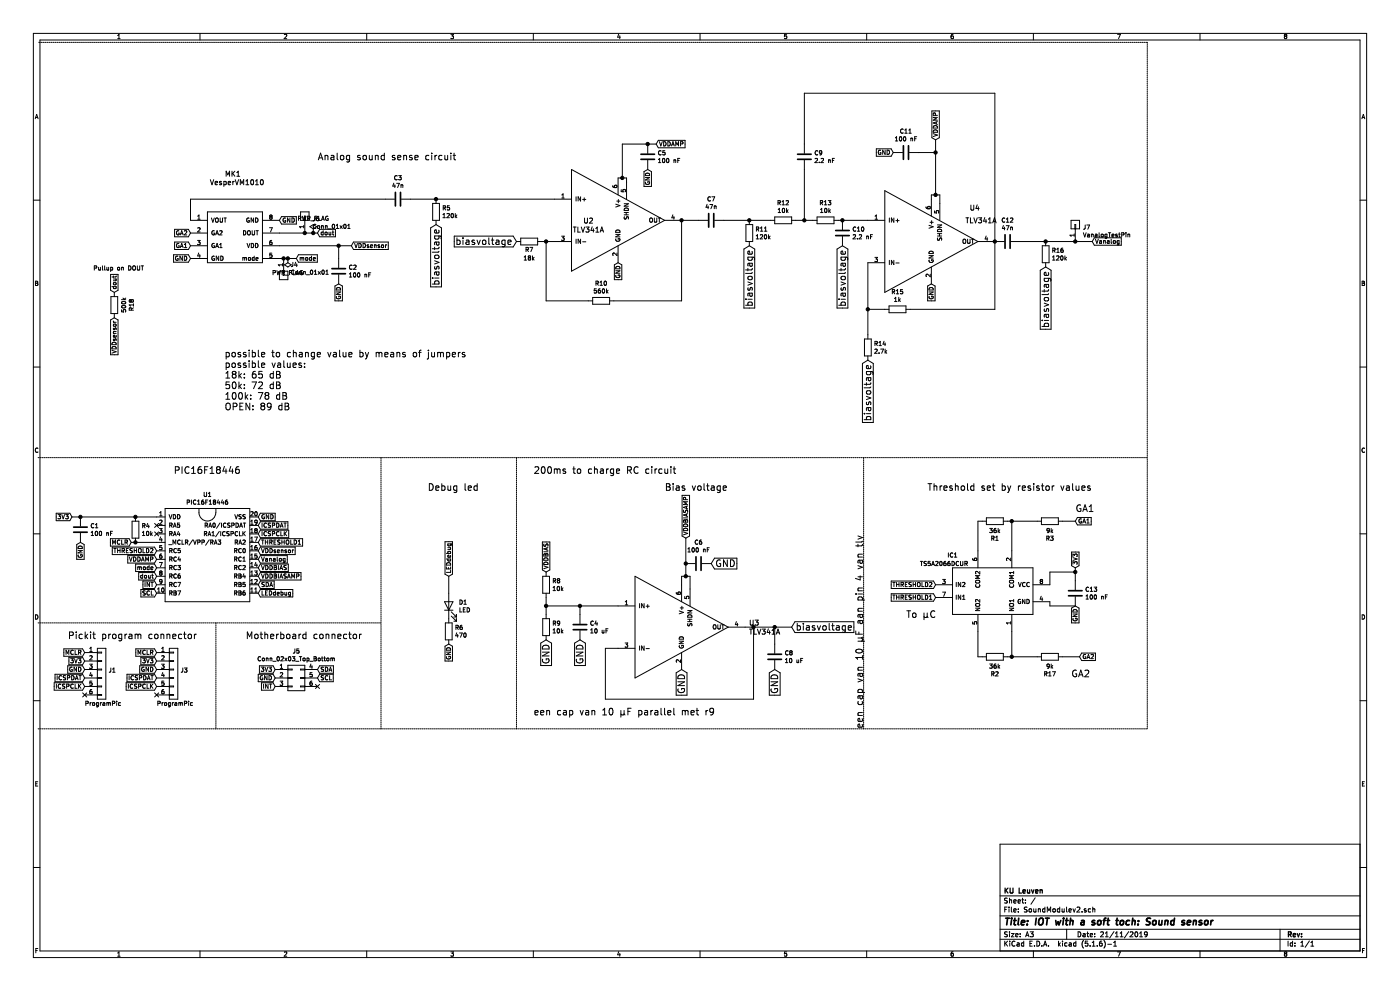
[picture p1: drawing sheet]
EESchema Schematic File Version 4
EELAYER 30 0
EELAYER END
$Descr A3 16535 11693
encoding utf-8
Sheet 1 1
Title "IOT with a soft toch: Sound sensor"
Date "21/11/2019"
Rev ""
Comp "KU Leuven"
Comment1 ""
Comment2 ""
Comment3 ""
Comment4 ""
$EndDescr
$Comp
L SoundModulev2-rescue:VesperVM1010-vespervm1010 MK1
U 1 1
P 2800 3150
F 0 "MK1" H 2750 4250 60  0000 C CNN
F 1 "VesperVM1010" H 2800 4150 60  0000 C CNN
F 2 "vesper_vm1010:VESPER_VM1010" H 2800 3150 60  0001 C CNN
F 3 "" H 2800 3150 60  0001 C CNN
	1    2800 3150
	1    0    0    -1  
$EndComp
Text GLabel 3300 2600 2    50   Input ~ 0
GND
Text GLabel 2250 3050 0    50   Input ~ 0
GND
Text GLabel 3500 3050 2    50   Input ~ 0
mode
Text GLabel 4150 2900 2    50   Input ~ 0
VDDsensor
Wire Wire Line
	2250 2600 2250 2350
$Comp
L Device:C C3
U 1 1
P 4700 2350
F 0 "C3" V 4448 2350 50  0000 C CNN
F 1 "47n" V 4539 2350 50  0000 C CNN
F 2 "Capacitor_SMD:C_0805_2012Metric_Pad1.15x1.40mm_HandSolder" H 4738 2200 50  0001 C CNN
F 3 "~" H 4700 2350 50  0001 C CNN
	1    4700 2350
	0    1    1    0   
$EndComp
Wire Wire Line
	4850 2350 5150 2350
$Comp
L Device:R R5
U 1 1
P 5150 2500
F 0 "R5" H 5220 2546 50  0000 L CNN
F 1 "120k" H 5220 2455 50  0000 L CNN
F 2 "Resistor_SMD:R_0805_2012Metric_Pad1.15x1.40mm_HandSolder" V 5080 2500 50  0001 C CNN
F 3 "~" H 5150 2500 50  0001 C CNN
	1    5150 2500
	1    0    0    -1  
$EndComp
Wire Wire Line
	2250 2350 4550 2350
Wire Wire Line
	3300 2900 4000 2900
Wire Wire Line
	4000 2900 4000 3050
Connection ~ 4000 2900
$Comp
L Device:C C2
U 1 1
P 4000 3200
F 0 "C2" H 4115 3246 50  0000 L CNN
F 1 "100 nF" H 4115 3155 50  0000 L CNN
F 2 "Capacitor_SMD:C_0805_2012Metric_Pad1.15x1.40mm_HandSolder" H 4038 3050 50  0001 C CNN
F 3 "~" H 4000 3200 50  0001 C CNN
	1    4000 3200
	1    0    0    -1  
$EndComp
Text GLabel 4000 3350 3    50   Input ~ 0
GND
Connection ~ 5150 2350
$Comp
L Device:R R7
U 1 1
P 6250 2850
F 0 "R7" V 6150 2850 50  0000 C CNN
F 1 "18k" V 6050 2850 50  0000 C CNN
F 2 "Resistor_SMD:R_0805_2012Metric_Pad1.15x1.40mm_HandSolder" V 6180 2850 50  0001 C CNN
F 3 "~" H 6250 2850 50  0001 C CNN
	1    6250 2850
	0    -1   -1   0   
$EndComp
Wire Wire Line
	5150 2350 6550 2350
$Comp
L SoundModulev2-rescue:TLV341A-tlv341a U2
U 1 1
P 6700 3250
F 0 "U2" H 6950 3897 60  0000 C CNN
F 1 "TLV341A" H 6950 3791 60  0000 C CNN
F 2 "tlv341-sot-23-6:TLV341 SOT-23-6" H 6700 3250 60  0001 C CNN
F 3 "" H 6700 3250 60  0001 C CNN
	1    6700 3250
	1    0    0    -1  
$EndComp
Wire Wire Line
	7300 2100 7350 2100
Wire Wire Line
	7400 2100 7400 2150
Wire Wire Line
	7350 2100 7350 1700
Connection ~ 7350 2100
Wire Wire Line
	7350 2100 7400 2100
Text GLabel 7750 1700 2    50   Input ~ 0
VDDAMP
$Comp
L Device:C C5
U 1 1
P 7650 1850
F 0 "C5" H 7765 1896 50  0000 L CNN
F 1 "100 nF" H 7765 1805 50  0000 L CNN
F 2 "Capacitor_SMD:C_0805_2012Metric_Pad1.15x1.40mm_HandSolder" H 7688 1700 50  0001 C CNN
F 3 "~" H 7650 1850 50  0001 C CNN
	1    7650 1850
	1    0    0    -1  
$EndComp
Connection ~ 7650 1700
Wire Wire Line
	7650 1700 7750 1700
Text GLabel 7650 2000 3    50   Input ~ 0
GND
Wire Wire Line
	7350 1700 7650 1700
Wire Wire Line
	6550 2850 6450 2850
Wire Wire Line
	6450 2850 6450 3550
Connection ~ 6450 2850
Wire Wire Line
	6450 2850 6400 2850
$Comp
L Device:R R10
U 1 1
P 7100 3550
F 0 "R10" V 6893 3550 50  0000 C CNN
F 1 "560k" V 6984 3550 50  0000 C CNN
F 2 "Resistor_SMD:R_0805_2012Metric_Pad1.15x1.40mm_HandSolder" V 7030 3550 50  0001 C CNN
F 3 "~" H 7100 3550 50  0001 C CNN
	1    7100 3550
	0    1    1    0   
$EndComp
Wire Wire Line
	6950 3550 6450 3550
Wire Wire Line
	8050 3550 8050 2600
Wire Wire Line
	7250 3550 8050 3550
Text GLabel 7300 3100 3    50   Input ~ 0
GND
Wire Wire Line
	11050 2300 11050 1800
Text GLabel 11050 1650 1    50   Input ~ 0
VDDAMP
Wire Wire Line
	11050 1800 10850 1800
Connection ~ 11050 1800
Wire Wire Line
	11050 1800 11050 1650
$Comp
L Device:C C11
U 1 1
P 10700 1800
F 0 "C11" V 10448 1800 50  0000 C CNN
F 1 "100 nF" V 10539 1800 50  0000 C CNN
F 2 "Capacitor_SMD:C_0805_2012Metric_Pad1.15x1.40mm_HandSolder" H 10738 1650 50  0001 C CNN
F 3 "~" H 10700 1800 50  0001 C CNN
	1    10700 1800
	0    1    1    0   
$EndComp
Text GLabel 10550 1800 0    50   Input ~ 0
GND
Wire Wire Line
	10250 2600 9950 2600
$Comp
L Device:R R13
U 1 1
P 9750 2600
F 0 "R13" V 9543 2600 50  0000 C CNN
F 1 "10k" V 9634 2600 50  0000 C CNN
F 2 "Resistor_SMD:R_0805_2012Metric_Pad1.15x1.40mm_HandSolder" V 9680 2600 50  0001 C CNN
F 3 "~" H 9750 2600 50  0001 C CNN
	1    9750 2600
	0    1    1    0   
$EndComp
$Comp
L Device:R R12
U 1 1
P 9250 2600
F 0 "R12" V 9043 2600 50  0000 C CNN
F 1 "10k" V 9134 2600 50  0000 C CNN
F 2 "Resistor_SMD:R_0805_2012Metric_Pad1.15x1.40mm_HandSolder" V 9180 2600 50  0001 C CNN
F 3 "~" H 9250 2600 50  0001 C CNN
	1    9250 2600
	0    1    1    0   
$EndComp
Wire Wire Line
	9400 2600 9500 2600
$Comp
L Device:C C9
U 1 1
P 9500 1850
F 0 "C9" H 9615 1896 50  0000 L CNN
F 1 "2.2 nF" H 9615 1805 50  0000 L CNN
F 2 "Capacitor_SMD:C_0805_2012Metric_Pad1.15x1.40mm_HandSolder" H 9538 1700 50  0001 C CNN
F 3 "~" H 9500 1850 50  0001 C CNN
	1    9500 1850
	1    0    0    -1  
$EndComp
Wire Wire Line
	9500 2600 9500 2000
Connection ~ 9500 2600
Wire Wire Line
	9500 2600 9600 2600
Text GLabel 11000 3350 3    50   Input ~ 0
GND
$Comp
L Device:R R15
U 1 1
P 10600 3650
F 0 "R15" V 10393 3650 50  0000 C CNN
F 1 "1k" V 10484 3650 50  0000 C CNN
F 2 "Resistor_SMD:R_0805_2012Metric_Pad1.15x1.40mm_HandSolder" V 10530 3650 50  0001 C CNN
F 3 "~" H 10600 3650 50  0001 C CNN
	1    10600 3650
	0    1    1    0   
$EndComp
Wire Wire Line
	10250 3650 10250 3950
$Comp
L Device:R R14
U 1 1
P 10250 4100
F 0 "R14" H 10320 4146 50  0000 L CNN
F 1 "2.7k" H 10320 4055 50  0000 L CNN
F 2 "Resistor_SMD:R_0805_2012Metric_Pad1.15x1.40mm_HandSolder" V 10180 4100 50  0001 C CNN
F 3 "~" H 10250 4100 50  0001 C CNN
	1    10250 4100
	1    0    0    -1  
$EndComp
Text GLabel 12900 2850 2    50   Input ~ 0
Vanalog
Text GLabel 3250 8100 0    50   Input ~ 0
3V3
Text GLabel 3250 8000 0    50   Input ~ 0
GND
Text GLabel 3750 8100 2    50   Input ~ 0
SDA
Text GLabel 3750 8000 2    50   Input ~ 0
SCL
Text GLabel 3250 7900 0    50   Input ~ 0
INT
Text GLabel 850  6100 0    50   Input ~ 0
3V3
$Comp
L Device:C C1
U 1 1
P 950 6250
F 0 "C1" H 1065 6296 50  0000 L CNN
F 1 "100 nF" H 1065 6205 50  0000 L CNN
F 2 "Capacitor_SMD:C_0805_2012Metric_Pad1.15x1.40mm_HandSolder" H 988 6100 50  0001 C CNN
F 3 "~" H 950 6250 50  0001 C CNN
	1    950  6250
	1    0    0    -1  
$EndComp
Text GLabel 950  6400 3    50   Input ~ 0
GND
Wire Wire Line
	850  6100 950  6100
Text GLabel 3050 6100 2    50   Input ~ 0
GND
$Comp
L Connector_Generic:Conn_01x06 J1
U 1 1
P 1200 7900
F 0 "J1" H 1280 7892 50  0000 L CNN
F 1 "ProgramPic" H 1000 7500 50  0000 L CNN
F 2 "Connector_PinHeader_2.54mm:PinHeader_1x06_P2.54mm_Vertical" H 1200 7900 50  0001 C CNN
F 3 "~" H 1200 7900 50  0001 C CNN
	1    1200 7900
	1    0    0    -1  
$EndComp
Text GLabel 1000 7700 0    50   Input ~ 0
MCLR
Text GLabel 1550 6400 0    50   Input ~ 0
MCLR
Text GLabel 1000 7800 0    50   Input ~ 0
3V3
Text GLabel 1000 7900 0    50   Input ~ 0
GND
Text GLabel 1000 8000 0    50   Input ~ 0
ICSPDAT
Text GLabel 3050 6200 2    50   Input ~ 0
ICSPDAT
Text GLabel 1000 8100 0    50   Input ~ 0
ICSPCLK
Text GLabel 3050 6300 2    50   Input ~ 0
ICSPCLK
NoConn ~ 1000 8200
Text GLabel 3050 6900 2    50   Input ~ 0
SDA
Text GLabel 1850 7000 0    50   Input ~ 0
SCL
$Comp
L Device:C C10
U 1 1
P 9950 2750
F 0 "C10" H 10065 2796 50  0000 L CNN
F 1 "2.2 nF" H 10065 2705 50  0000 L CNN
F 2 "Capacitor_SMD:C_0805_2012Metric_Pad1.15x1.40mm_HandSolder" H 9988 2600 50  0001 C CNN
F 3 "~" H 9950 2750 50  0001 C CNN
	1    9950 2750
	1    0    0    -1  
$EndComp
Connection ~ 9950 2600
Wire Wire Line
	9950 2600 9900 2600
Text GLabel 3050 6600 2    50   Input ~ 0
Vanalog
Text GLabel 1850 6900 0    50   Input ~ 0
INT
Wire Wire Line
	1550 6400 1600 6400
$Comp
L Device:R R4
U 1 1
P 1600 6250
F 0 "R4" H 1670 6296 50  0000 L CNN
F 1 "10k" H 1670 6205 50  0000 L CNN
F 2 "Resistor_SMD:R_0805_2012Metric_Pad1.15x1.40mm_HandSolder" V 1530 6250 50  0001 C CNN
F 3 "~" H 1600 6250 50  0001 C CNN
	1    1600 6250
	1    0    0    -1  
$EndComp
Wire Wire Line
	1600 6100 1850 6100
Connection ~ 1600 6400
Wire Wire Line
	1600 6400 1850 6400
$Comp
L SoundModulev2-rescue:TLV341A-tlv341a U4
U 1 1
P 10400 3500
F 0 "U4" H 11450 4550 60  0000 L CNN
F 1 "TLV341A" H 11400 4400 60  0000 L CNN
F 2 "tlv341-sot-23-6:TLV341 SOT-23-6" H 10400 3500 60  0001 C CNN
F 3 "" H 10400 3500 60  0001 C CNN
	1    10400 3500
	1    0    0    -1  
$EndComp
Wire Wire Line
	10250 3100 10250 3650
Wire Wire Line
	10250 3650 10450 3650
Connection ~ 10250 3650
Wire Wire Line
	11750 2850 11750 3650
Wire Wire Line
	10750 3650 11750 3650
Connection ~ 11750 2850
Wire Wire Line
	11000 2350 11000 2300
Wire Wire Line
	11000 2300 11050 2300
Wire Wire Line
	11100 2300 11100 2400
Wire Wire Line
	11100 2300 11050 2300
Connection ~ 11050 2300
NoConn ~ 1850 6200
NoConn ~ 1850 6300
Text GLabel 3050 6500 2    50   Input ~ 0
VDDsensor
$Comp
L SoundModulev2-rescue:PIC16F18446-PIC16F18446SSOP20pin U1
U 1 1
P 2450 6400
F 0 "U1" H 2450 6965 50  0000 C CNN
F 1 "PIC16F18446" H 2450 6874 50  0000 C CNN
F 2 "PIC16F18446SSOPPIN:PIC16F18446SSOP20PIN" H 2400 6400 50  0001 C CNN
F 3 "" H 2400 6400 50  0001 C CNN
	1    2450 6400
	1    0    0    -1  
$EndComp
Text GLabel 1850 6700 0    50   Input ~ 0
mode
Wire Wire Line
	11750 1100 9500 1100
Wire Wire Line
	9500 1100 9500 1700
Wire Wire Line
	11750 1100 11750 2850
Wire Wire Line
	12900 2850 12700 2850
$Comp
L Connector_Generic:Conn_01x01 J7
U 1 1
P 12700 2650
F 0 "J7" V 12664 2562 50  0000 R CNN
F 1 "VanalogTestPin" V 12573 2562 50  0000 R CNN
F 2 "TestPoint:TestPoint_Pad_D2.5mm" H 12700 2650 50  0001 C CNN
F 3 "~" H 12700 2650 50  0001 C CNN
	1    12700 2650
	0    -1   -1   0   
$EndComp
Connection ~ 12700 2850
Wire Wire Line
	3300 3050 3350 3050
$Comp
L power:PWR_FLAG #FLG01
U 1 1
P 3400 3050
F 0 "#FLG01" H 3400 3125 50  0001 C CNN
F 1 "PWR_FLAG" H 3400 3223 50  0000 C CNN
F 2 "" H 3400 3050 50  0001 C CNN
F 3 "~" H 3400 3050 50  0001 C CNN
	1    3400 3050
	-1   0    0    1   
$EndComp
Connection ~ 3400 3050
Wire Wire Line
	3400 3050 3500 3050
Wire Wire Line
	5300 6800 5300 7000
$Comp
L Device:LED D1
U 1 1
P 5300 7150
F 0 "D1" V 5339 7033 50  0000 R CNN
F 1 "LED" V 5248 7033 50  0000 R CNN
F 2 "LED_SMD:LED_1206_3216Metric_ReverseMount_Hole1.8x2.4mm" H 5300 7150 50  0001 C CNN
F 3 "~" H 5300 7150 50  0001 C CNN
	1    5300 7150
	0    -1   -1   0   
$EndComp
$Comp
L Device:R R6
U 1 1
P 5300 7450
F 0 "R6" H 5370 7496 50  0000 L CNN
F 1 "470" H 5370 7405 50  0000 L CNN
F 2 "Resistor_SMD:R_0805_2012Metric_Pad1.15x1.40mm_HandSolder" V 5230 7450 50  0001 C CNN
F 3 "~" H 5300 7450 50  0001 C CNN
	1    5300 7450
	1    0    0    -1  
$EndComp
Text GLabel 5300 7600 3    50   Input ~ 0
GND
Text GLabel 5300 6800 1    50   Input ~ 0
LEDdebug
Text GLabel 3050 7000 2    50   Input ~ 0
LEDdebug
$Comp
L Connector_Generic:Conn_02x03_Top_Bottom J5
U 1 1
P 3450 8000
F 0 "J5" H 3500 8317 50  0000 C CNN
F 1 "Conn_02x03_Top_Bottom" H 3500 8226 50  0000 C CNN
F 2 "ConnectorHorizontalPcb:ConnectorHorizontalPcb" H 3450 8000 50  0001 C CNN
F 3 "~" H 3450 8000 50  0001 C CNN
	1    3450 8000
	1    0    0    -1  
$EndComp
Wire Notes Line
	2550 7350 2550 8600
Text Notes 800  7550 0    79   ~ 0
Pickit program connector
Text Notes 2900 7550 0    79   ~ 0
Motherboard connector\n
Wire Wire Line
	950  6100 1600 6100
Connection ~ 950  6100
Connection ~ 1600 6100
Wire Notes Line
	4500 5400 4500 8600
Text Notes 2050 5600 0    79   ~ 0
PIC16F18446
Wire Notes Line
	6100 5400 6100 8600
Text Notes 5050 5800 0    79   ~ 0
Debug led
Text Notes 3750 1900 0    79   ~ 0
Analog sound sense circuit
$Comp
L SoundModulev2-rescue:TLV341A-tlv341a U3
U 1 1
P 7450 8050
F 0 "U3" H 8844 8753 60  0000 L CNN
F 1 "TLV341A" H 8844 8647 60  0000 L CNN
F 2 "tlv341-sot-23-6:TLV341 SOT-23-6" H 7450 8050 60  0001 C CNN
F 3 "" H 7450 8050 60  0001 C CNN
	1    7450 8050
	1    0    0    -1  
$EndComp
$Comp
L Device:R R8
U 1 1
P 6450 6900
F 0 "R8" H 6520 6946 50  0000 L CNN
F 1 "10k" H 6520 6855 50  0000 L CNN
F 2 "Resistor_SMD:R_0805_2012Metric_Pad1.15x1.40mm_HandSolder" V 6380 6900 50  0001 C CNN
F 3 "~" H 6450 6900 50  0001 C CNN
	1    6450 6900
	1    0    0    -1  
$EndComp
$Comp
L Device:R R9
U 1 1
P 6450 7400
F 0 "R9" H 6520 7446 50  0000 L CNN
F 1 "10k" H 6520 7355 50  0000 L CNN
F 2 "Resistor_SMD:R_0805_2012Metric_Pad1.15x1.40mm_HandSolder" V 6380 7400 50  0001 C CNN
F 3 "~" H 6450 7400 50  0001 C CNN
	1    6450 7400
	1    0    0    -1  
$EndComp
Wire Wire Line
	6450 7050 6450 7150
Text GLabel 6450 7550 3    79   Input ~ 0
GND
Text GLabel 6450 6750 1    50   Input ~ 0
VDDBIAS
Wire Wire Line
	6450 7150 6850 7150
Connection ~ 6450 7150
Wire Wire Line
	6450 7150 6450 7250
Wire Wire Line
	8050 6900 8050 6800
Wire Wire Line
	8050 6800 8100 6800
Wire Wire Line
	8150 6800 8150 6950
Connection ~ 8100 6800
Wire Wire Line
	8100 6800 8150 6800
Text GLabel 8100 6350 1    50   Input ~ 0
VDDBIASAMP
Wire Wire Line
	7150 7650 7150 8250
Wire Wire Line
	7150 8250 8900 8250
Wire Wire Line
	8900 8250 8900 7400
Wire Wire Line
	8900 7400 8800 7400
Wire Wire Line
	7150 7650 7300 7650
Wire Wire Line
	8900 7400 9150 7400
Connection ~ 8900 7400
Text GLabel 8050 7900 3    79   Input ~ 0
GND
Text GLabel 9350 7400 2    79   Input ~ 0
biasvoltage
Wire Wire Line
	8100 6350 8100 6650
$Comp
L Device:C C6
U 1 1
P 8250 6650
F 0 "C6" V 7998 6650 50  0000 C CNN
F 1 "100 nF" V 8089 6650 50  0000 C CNN
F 2 "Capacitor_SMD:C_0805_2012Metric_Pad1.15x1.40mm_HandSolder" H 8288 6500 50  0001 C CNN
F 3 "~" H 8250 6650 50  0001 C CNN
	1    8250 6650
	0    1    1    0   
$EndComp
Connection ~ 8100 6650
Wire Wire Line
	8100 6650 8100 6800
Text GLabel 8400 6650 2    79   Input ~ 0
GND
Text GLabel 5150 2650 3    79   Input ~ 0
biasvoltage
Text GLabel 6100 2850 0    79   Input ~ 0
biasvoltage
$Comp
L Device:C C7
U 1 1
P 8400 2600
F 0 "C7" V 8148 2600 50  0000 C CNN
F 1 "47n" V 8239 2600 50  0000 C CNN
F 2 "Capacitor_SMD:C_0805_2012Metric_Pad1.15x1.40mm_HandSolder" H 8438 2450 50  0001 C CNN
F 3 "~" H 8400 2600 50  0001 C CNN
	1    8400 2600
	0    1    1    0   
$EndComp
$Comp
L Device:R R11
U 1 1
P 8850 2750
F 0 "R11" H 8920 2796 50  0000 L CNN
F 1 "120k" H 8920 2705 50  0000 L CNN
F 2 "Resistor_SMD:R_0805_2012Metric_Pad1.15x1.40mm_HandSolder" V 8780 2750 50  0001 C CNN
F 3 "~" H 8850 2750 50  0001 C CNN
	1    8850 2750
	1    0    0    -1  
$EndComp
Wire Wire Line
	8050 2600 8250 2600
Connection ~ 8050 2600
Wire Wire Line
	8550 2600 8850 2600
Wire Wire Line
	8850 2600 9100 2600
Connection ~ 8850 2600
$Comp
L Device:C C12
U 1 1
P 11900 2850
F 0 "C12" V 11648 2850 50  0000 C CNN
F 1 "47n" V 11739 2850 50  0000 C CNN
F 2 "Capacitor_SMD:C_0805_2012Metric_Pad1.15x1.40mm_HandSolder" H 11938 2700 50  0001 C CNN
F 3 "~" H 11900 2850 50  0001 C CNN
	1    11900 2850
	0    1    1    0   
$EndComp
$Comp
L Device:R R16
U 1 1
P 12350 3000
F 0 "R16" H 12420 3046 50  0000 L CNN
F 1 "120k" H 12420 2955 50  0000 L CNN
F 2 "Resistor_SMD:R_0805_2012Metric_Pad1.15x1.40mm_HandSolder" V 12280 3000 50  0001 C CNN
F 3 "~" H 12350 3000 50  0001 C CNN
	1    12350 3000
	1    0    0    -1  
$EndComp
Wire Wire Line
	12050 2850 12350 2850
Wire Wire Line
	12350 2850 12700 2850
Connection ~ 12350 2850
Text GLabel 8850 2900 3    79   Input ~ 0
biasvoltage
Text GLabel 9950 2900 3    79   Input ~ 0
biasvoltage
Text GLabel 10250 4250 3    79   Input ~ 0
biasvoltage
Text GLabel 12350 3150 3    79   Input ~ 0
biasvoltage
Text GLabel 3750 2750 2    50   Input ~ 0
dout
Text GLabel 1850 6800 0    50   Input ~ 0
dout
$Comp
L power:PWR_FLAG #FLG02
U 1 1
P 3700 2750
F 0 "#FLG02" H 3700 2825 50  0001 C CNN
F 1 "PWR_FLAG" H 3700 2923 50  0000 C CNN
F 2 "" H 3700 2750 50  0001 C CNN
F 3 "~" H 3700 2750 50  0001 C CNN
	1    3700 2750
	1    0    0    -1  
$EndComp
Wire Wire Line
	3750 2750 3700 2750
Wire Wire Line
	3700 2750 3600 2750
Connection ~ 3700 2750
Wire Notes Line
	450  7350 4500 7350
Wire Notes Line
	10200 5400 10200 8600
Wire Notes Line
	13550 500  450  500 
Wire Notes Line
	450  5400 13550 5400
Text Notes 7850 5800 0    79   ~ 0
Bias voltage
Text Notes 2650 4850 0    79   ~ 0
possible to change value by means of jumpers\npossible values: \n18k: 65 dB\n50k: 72 dB\n100k: 78 dB\nOPEN: 89 dB
Text Notes 6300 8450 0    79   ~ 0
een cap van 10 µF parallel met r9
Text Notes 10200 8600 1    79   ~ 0
een cap van 10 µF aan pin 4 van tlv
$Comp
L Device:C C4
U 1 1
P 6850 7400
F 0 "C4" H 6965 7446 50  0000 L CNN
F 1 "10 uF" H 6965 7355 50  0000 L CNN
F 2 "Capacitor_SMD:C_0805_2012Metric_Pad1.15x1.40mm_HandSolder" H 6888 7250 50  0001 C CNN
F 3 "~" H 6850 7400 50  0001 C CNN
	1    6850 7400
	1    0    0    -1  
$EndComp
Wire Wire Line
	6850 7250 6850 7150
Connection ~ 6850 7150
Wire Wire Line
	6850 7150 7300 7150
Text GLabel 6850 7550 3    79   Input ~ 0
GND
$Comp
L Device:C C8
U 1 1
P 9150 7750
F 0 "C8" H 9265 7796 50  0000 L CNN
F 1 "10 uF" H 9265 7705 50  0000 L CNN
F 2 "Capacitor_SMD:C_0805_2012Metric_Pad1.15x1.40mm_HandSolder" H 9188 7600 50  0001 C CNN
F 3 "~" H 9150 7750 50  0001 C CNN
	1    9150 7750
	1    0    0    -1  
$EndComp
Text GLabel 9150 7900 3    79   Input ~ 0
GND
Wire Wire Line
	9150 7600 9150 7400
Connection ~ 9150 7400
Wire Wire Line
	9150 7400 9350 7400
Text GLabel 3050 6700 2    50   Input ~ 0
VDDBIAS
Text GLabel 1850 6600 0    50   Input ~ 0
VDDAMP
$Comp
L Connector_Generic:Conn_01x01 J4
U 1 1
P 3350 3250
F 0 "J4" V 3222 3330 50  0000 L CNN
F 1 "Conn_01x01" V 3313 3330 50  0000 L CNN
F 2 "TestPoint:TestPoint_Pad_D2.5mm" H 3350 3250 50  0001 C CNN
F 3 "~" H 3350 3250 50  0001 C CNN
	1    3350 3250
	0    1    1    0   
$EndComp
$Comp
L Connector_Generic:Conn_01x01 J6
U 1 1
P 3600 2550
F 0 "J6" V 3564 2462 50  0000 R CNN
F 1 "Conn_01x01" V 3473 2462 50  0000 R CNN
F 2 "TestPoint:TestPoint_Pad_D2.5mm" H 3600 2550 50  0001 C CNN
F 3 "~" H 3600 2550 50  0001 C CNN
	1    3600 2550
	0    -1   -1   0   
$EndComp
Connection ~ 3600 2750
Wire Wire Line
	3600 2750 3300 2750
Wire Wire Line
	4000 2900 4150 2900
Text GLabel 3050 6800 2    50   Input ~ 0
VDDBIASAMP
Connection ~ 3350 3050
Wire Wire Line
	3350 3050 3400 3050
$Comp
L SoundModulev2-rescue:TS5A2066DCUR-SamacSys_Parts IC1
U 1 1
P 11250 6700
F 0 "IC1" H 11250 6850 50  0000 C CNN
F 1 "TS5A2066DCUR" H 11150 6750 50  0000 C CNN
F 2 "SamacSys_Parts:SOP50P310X90-8N" H 12200 6800 50  0001 L CNN
F 3 "http://www.ti.com/lit/ds/symlink/ts5a2066.pdf" H 12200 6700 50  0001 L CNN
F 4 "TEXAS INSTRUMENTS - TS5A2066DCUR - IC, ANLG SW 10R DUAL SPST 8VSSOP" H 12200 6600 50  0001 L CNN "Description"
F 5 "0.9" H 12200 6500 50  0001 L CNN "Height"
F 6 "595-TS5A2066DCUR" H 12200 6400 50  0001 L CNN "Mouser Part Number"
F 7 "https://www.mouser.com/Search/Refine.aspx?Keyword=595-TS5A2066DCUR" H 12200 6300 50  0001 L CNN "Mouser Price/Stock"
F 8 "Texas Instruments" H 12200 6200 50  0001 L CNN "Manufacturer_Name"
F 9 "TS5A2066DCUR" H 12200 6100 50  0001 L CNN "Manufacturer_Part_Number"
	1    11250 6700
	1    0    0    -1  
$EndComp
$Comp
L Device:R R2
U 1 1
P 11750 7750
F 0 "R2" V 11543 7750 50  0000 C CNN
F 1 "36k" V 11634 7750 50  0000 C CNN
F 2 "Resistor_SMD:R_0805_2012Metric_Pad1.15x1.40mm_HandSolder" V 11680 7750 50  0001 C CNN
F 3 "~" H 11750 7750 50  0001 C CNN
	1    11750 7750
	0    -1   -1   0   
$EndComp
$Comp
L Device:R R1
U 1 1
P 11750 6150
F 0 "R1" V 11543 6150 50  0000 C CNN
F 1 "36k" V 11634 6150 50  0000 C CNN
F 2 "Resistor_SMD:R_0805_2012Metric_Pad1.15x1.40mm_HandSolder" V 11680 6150 50  0001 C CNN
F 3 "~" H 11750 6150 50  0001 C CNN
	1    11750 6150
	0    -1   -1   0   
$EndComp
$Comp
L Device:R R17
U 1 1
P 12400 7750
F 0 "R17" V 12193 7750 50  0000 C CNN
F 1 "9k" V 12284 7750 50  0000 C CNN
F 2 "Resistor_SMD:R_0805_2012Metric_Pad1.15x1.40mm_HandSolder" V 12330 7750 50  0001 C CNN
F 3 "~" H 12400 7750 50  0001 C CNN
	1    12400 7750
	0    -1   -1   0   
$EndComp
$Comp
L Device:R R3
U 1 1
P 12400 6150
F 0 "R3" V 12193 6150 50  0000 C CNN
F 1 "9k" V 12284 6150 50  0000 C CNN
F 2 "Resistor_SMD:R_0805_2012Metric_Pad1.15x1.40mm_HandSolder" V 12330 6150 50  0001 C CNN
F 3 "~" H 12400 6150 50  0001 C CNN
	1    12400 6150
	0    -1   -1   0   
$EndComp
Text GLabel 12700 7150 3    50   Input ~ 0
GND
Wire Wire Line
	12700 6850 12700 6750
Text GLabel 12700 6700 1    50   Input ~ 0
3V3
$Comp
L Device:C C13
U 1 1
P 12700 7000
F 0 "C13" H 12815 7046 50  0000 L CNN
F 1 "100 nF" H 12815 6955 50  0000 L CNN
F 2 "Capacitor_SMD:C_0805_2012Metric_Pad1.15x1.40mm_HandSolder" H 12738 6850 50  0001 C CNN
F 3 "~" H 12700 7000 50  0001 C CNN
	1    12700 7000
	1    0    0    -1  
$EndComp
Wire Wire Line
	11550 7450 11550 7750
Wire Wire Line
	11550 7750 11600 7750
Wire Wire Line
	11950 7450 11950 7750
Wire Wire Line
	11950 7750 11900 7750
Wire Wire Line
	11950 7750 12250 7750
Connection ~ 11950 7750
Text Notes 12650 8000 0    79   ~ 0
GA2\n
Text Notes 12700 6050 0    79   ~ 0
GA1\n
Wire Wire Line
	12400 6900 12400 6750
Wire Wire Line
	12400 6750 12700 6750
Connection ~ 12700 6750
Wire Wire Line
	12700 6750 12700 6700
Wire Wire Line
	12400 7100 12400 7150
Wire Wire Line
	12400 7150 12700 7150
Wire Wire Line
	11600 6150 11550 6150
Wire Wire Line
	11550 6150 11550 6500
Wire Wire Line
	11950 6500 11950 6150
Wire Wire Line
	11900 6150 11950 6150
Connection ~ 11950 6150
Wire Wire Line
	11950 6150 12250 6150
Text Notes 10700 7300 0    79   ~ 0
To µC
Text GLabel 2250 2750 0    50   Input ~ 0
GA2
Text GLabel 2250 2900 0    50   Input ~ 0
GA1
Wire Wire Line
	12550 6150 12700 6150
Wire Wire Line
	12550 7750 12750 7750
Text GLabel 12750 7750 2    50   Input ~ 0
GA2
Text GLabel 12700 6150 2    50   Input ~ 0
GA1
Wire Notes Line
	450  8600 13550 8600
Wire Notes Line
	13550 500  13550 8600
Text Notes 10950 5800 0    79   ~ 0
Threshold set by resistor values\n
Text GLabel 3050 6400 2    50   Input ~ 0
THRESHOLD1
Text GLabel 1850 6500 0    50   Input ~ 0
THRESHOLD2
Text GLabel 11050 7050 0    50   Input ~ 0
THRESHOLD1
Text GLabel 11050 6900 0    50   Input ~ 0
THRESHOLD2
$Comp
L Device:R R18
U 1 1
P 1350 3600
F 0 "R18" V 1143 3600 50  0000 C CNN
F 1 "500k" V 1234 3600 50  0000 C CNN
F 2 "Resistor_SMD:R_0805_2012Metric_Pad1.15x1.40mm_HandSolder" V 1280 3600 50  0001 C CNN
F 3 "~" H 1350 3600 50  0001 C CNN
	1    1350 3600
	-1   0    0    1   
$EndComp
Text GLabel 1350 3450 1    50   Input ~ 0
dout
Text GLabel 1350 3750 3    50   Input ~ 0
VDDsensor
Text Notes 1100 3200 0    50   ~ 0
Pullup on DOUT
Text Notes 6300 5600 0    79   ~ 0
200ms to charge RC circuit
NoConn ~ 3750 7900
$EndSCHEMATC
